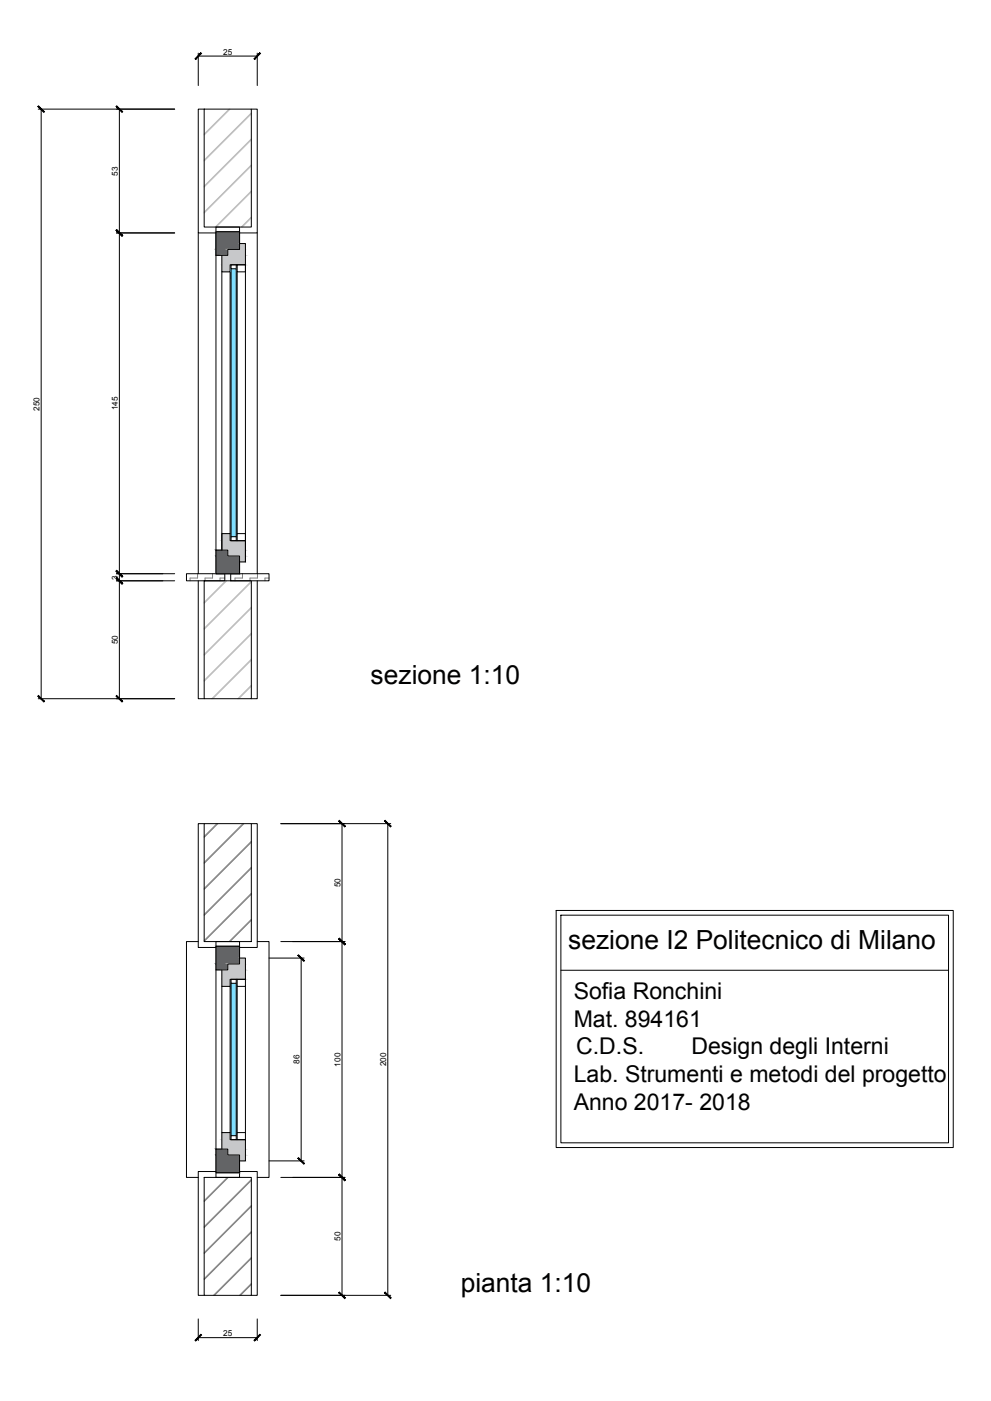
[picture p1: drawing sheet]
<svg xmlns="http://www.w3.org/2000/svg" width="420mm" height="594mm" viewBox="0 0 420 594" stroke-linecap="round" stroke-linejoin="round" font-family="sans-serif">
<!-- layer: 0.25 -->
<g fill="none" stroke="#bababa" stroke-width=".42">
<path d="M97.1 46.3l-10.5 10.5M97.5 46.3l-10.9 10.9M106.6 47.9l-20 20M106.6 58.9l-20 20M106.6 48.3l-20 20M106.6 59.3l-20 20M106.6 69.9l-20 20M106.6 70.3l-20 20M106.6 81l-15.3 15.3M106.6 92l-4.3 4.3M106.6 81.4l-14.9 14.9M106.6 92.4l-3.9 3.9"/>
<path d="M95.7 246.3l-9.1 9.1M96.1 246.3l-9.5 9.5M106.6 246.4l-20 20M106.6 257.5l-20 20M106.6 246.8l-20 20M106.6 257.9l-20 20M106.6 268.5l-20 20M106.6 279.5l-16.8 16.8M106.6 268.9l-20 20M106.6 279.9l-16.4 16.4M106.6 290.6l-5.8 5.7M106.6 291l-5.4 5.3"/>
</g>
<!-- layer: muri -->
<path d="M86.6 46.3h20v50h-20zM86.6 246.3h20v50h-20zM86.6 349.3h20v50h-20zM86.6 499.3h20v50h-20z" fill="none" stroke="#000" stroke-width=".42"/>
<!-- layer: 0.25 -->
<g fill="none" stroke="#808080" stroke-width=".42">
<path d="M83.8 243.3v1.8h-3.2v1.2M90.1 243.3v1.8h-3.2v1.2M95.3 245.1h-2v1.2M102.8 243.3v1.8h-3.2v1.2M109.2 243.3v1.8h-3.2v1.2M114.1 245.1h-1.8v1.2M92 349.3l-5.4 5.4M92.4 349.3l-5.8 5.8M103 349.3l-16.4 16.4M103.4 349.3l-16.8 16.8M106.6 356.7l-20 20M106.6 357.1l-20 20"/>
<path d="M106.6 367.8l-20 20M106.6 378.8l-20 20M106.6 368.2l-20 20M106.6 379.2l-20 20M106.6 389.8l-9.5 9.5M106.6 390.2l-9.1 9.1M96.4 499.3l-9.8 9.8M96.8 499.3l-10.2 10.2M106.6 500.1l-20 20M106.6 511.2l-20 20M106.6 500.5l-20 20M106.6 511.6l-20 20"/>
<path d="M106.6 522.2l-20 20M106.6 533.2l-16.1 16.1M106.6 522.6l-20 20M106.6 533.6l-15.7 15.7M106.6 544.3l-5 5M106.6 544.7l-4.6 4.6"/>
</g>
<!-- layer: lastre -->
<path d="M79.1 243.3h16.2v3h-16.2zM97.8 243.3h16.3v3h-16.3zM84.1 399.3h-5v100h5M109.1 399.3h5v100h-5" fill="none" stroke="#000" stroke-width=".42"/>
<!-- layer: controtelaio -->
<path d="M91.6 96.3h10v2h-10zM101.6 105.8v-7.5h-10v10M101.6 235.8v7.5h-10M91.6 399.3h10v2h-10zM91.6 497.3h10v2h-10z" fill="none" stroke="#000" stroke-width=".42"/>
<!-- layer: 0.25 -->
<g fill="#636466" stroke="#636466" stroke-width=".42">
<path d="M91.6 98.3l10 7.5v-7.5zM91.6 98.3l10 7.5h-10z"/>
<path d="M91.6 105.8l5 2.5v-2.5zM91.6 105.8l5 2.5h-5z"/>
<path d="M91.6 233.3l5 2.5v-2.5zM91.6 233.3l5 2.5h-5z"/>
<path d="M91.6 235.8l10 7.5v-7.5zM91.6 235.8l10 7.5h-10z"/>
<path d="M91.6 401.3l10 7.5v-7.5zM91.6 401.3l10 7.5h-10z"/>
<path d="M91.6 408.8l5 2.5v-2.5zM91.6 408.8l5 2.5h-5z"/>
<path d="M91.6 487.3l5 2.5v-2.5zM91.6 487.3l5 2.5h-5z"/>
<path d="M91.6 489.8l10 7.5v-7.5zM91.6 489.8l10 7.5h-10z"/>
</g>
<g fill="#c7c8ca" stroke="#c7c8ca" stroke-width=".42">
<path d="M101.6 103.3l2.5 2.5v-2.5zM101.6 103.3l2.5 2.5h-2.5z"/>
<path d="M96.6 105.8l7.5 2.5v-2.5zM96.6 105.8l7.5 2.5h-7.5z"/>
<path d="M94.1 108.3l10 4v-4zM94.1 108.3l10 4h-10z"/>
<path d="M94.1 112.3l3.5 3v-3zM94.1 112.3l3.5 3h-3.5z"/>
<path d="M94.1 226.3l3.5 3v-3zM94.1 226.3l3.5 3h-3.5z"/>
<path d="M94.1 229.3l10 4v-4zM94.1 229.3l10 4h-10z"/>
<path d="M96.6 233.3l7.5 2.5v-2.5zM96.6 233.3l7.5 2.5h-7.5z"/>
<path d="M101.6 235.8l2.5 2.5v-2.5zM101.6 235.8l2.5 2.5h-2.5z"/>
<path d="M101.6 406.3l2.5 2.5v-2.5zM101.6 406.3l2.5 2.5h-2.5z"/>
<path d="M96.6 408.8l7.5 2.5v-2.5zM96.6 408.8l7.5 2.5h-7.5z"/>
<path d="M94.1 411.3l10 4v-4zM94.1 411.3l10 4h-10z"/>
<path d="M94.1 415.3l3.5 3v-3zM94.1 415.3l3.5 3h-3.5z"/>
<path d="M94.1 480.3l3.5 3v-3zM94.1 480.3l3.5 3h-3.5z"/>
<path d="M94.1 483.3l10 4v-4zM94.1 483.3l10 4h-10z"/>
<path d="M96.6 487.3l7.5 2.5v-2.5zM96.6 487.3l7.5 2.5h-7.5z"/>
<path d="M101.6 489.8l2.5 2.5v-2.5zM101.6 489.8l2.5 2.5h-2.5z"/>
</g>
<!-- layer: telaio -->
<path d="M91.6 98.3h10v7.5h-5v2.5h-5zM91.6 233.3h5v2.5h5v7.5h-10zM91.6 401.3h10v7.5h-5v2.5h-5zM91.6 487.3h5v2.5h5v7.5h-10z" fill="none" stroke="#000" stroke-width=".42"/>
<!-- layer: lineeproiettate -->
<path d="M84.1 98.8v144.5M109.1 98.8v144.5M91.6 108.3v125M91.6 411.3v76" fill="none" stroke="#000" stroke-width=".42"/>
<!-- layer: 0.13 -->
<path d="M94.1 115.3v118M104.1 112.3v126M86.6 349.3h-2.5v52.5h7.5M106.6 349.3h2.5v52.5h-7.5M94.1 418.3v62M104.1 418.3v62M91.6 496.8h-7.5v52.5h2.5M101.6 496.8h7.5v52.5h-2.5" fill="none" stroke="#000" stroke-width=".42"/>
<!-- layer: 0.35 -->
<path d="M100.6 112.3h3.5v3h-3.5zM101.6 103.3h2.5v9h-6.5v3h-3.5v-7M94.1 233.3v-7h3.5v3h6.5v9h-2.5M100.6 226.3h3.5v3h-3.5zM100.6 415.3h3.5v3h-3.5zM101.6 406.3h2.5v9h-6.5v3h-3.5v-7M94.1 487.3v-7h3.5v3h6.5v9h-2.5M100.6 480.3h3.5v3h-3.5z" fill="none" stroke="#000" stroke-width=".42"/>
<!-- layer: 0.25 -->
<g fill="none" stroke="#000" stroke-width=".42">
<path d="M84.1 22.5v13.8M84.1 23.8h25M109.1 22.5v13.8M16.2 46.3h57.9M17.5 46.3v250M50.6 46.3v250M86.6 46.3h-2.5v52.5h7.5M106.6 46.3h2.5v52.5h-7.5M49.4 98.8h24.7M97.6 115.3v111M98 114v113.6M100.2 112.3h-2.2v1.7h2.2"/>
<path d="M100.2 114v113.6M100.6 112.3h-.4v1.7M100.6 115.3v111M100.2 229.3h-2.2v-1.7h2.2v1.7h.4M49.4 243.3h24.7M49.4 246.3h24.7M84.1 246.3v50h2.5M109.1 246.3v50h-2.5M16.2 296.3h57.9M119.1 349.3h46.6M145 349.3v200M164.4 349.3v200"/>
<path d="M119.1 399.3h27.2M235.8 386.1h168.3v100.5h-168.3zM237.8 388.1h164.3v96.5h-164.3zM97.6 418.3v62M98 417v64.6M100.2 415.3h-2.2v1.7h2.2v-1.7h.4M100.2 417v64.6M100.6 418.3v62M114.1 406.3h14.8M127.7 406.3v86M237.8 411.4h164.3M100.2 483.3h-2.2v-1.7h2.2v1.7h.4"/>
<path d="M114.1 492.3h14.8M119.1 499.3h27.2M84.1 559.3v9.2M109.1 559.3v9.2M119.1 549.3h46.6M84.1 567.2h25"/>
</g>
<g fill="#7fdfff" stroke="#7fdfff" stroke-width=".42">
<path d="M98 114l2.2 113.6v-113.6zM98 114l2.2 113.6h-2.2z"/>
<path d="M98 417l2.2 64.6v-64.6zM98 417l2.2 64.6h-2.2z"/>
</g>
<!-- layer: 0 -->
<g fill="#000" stroke="#000" stroke-width=".42">
<path d="M85.2 22.4l-2.3 2.8 2.5-2.5zM85.2 22.4l-2.3 2.8-.2-.3z"/>
<path d="M107.7 24.9l.2 .3 2.3-2.8zM110.2 22.4l.2 .3-2.5 2.5z"/>
<path d="M16.1 45.1l2.5 2.6 .2-.3zM16.1 45.1l.2-.2 2.5 2.5z"/>
<path d="M49.2 45.1l2.5 2.6 .3-.3zM49.2 45.1l.3-.2 2.5 2.5z"/>
<path d="M49.5 97.4l-.3 .3 2.8 2.2zM49.2 97.7l2.8 2.2-.3 .3z"/>
<path d="M49.2 97.7l2.5 2.5 .3-.3zM49.5 97.4l2.5 2.5-2.8-2.2z"/>
<path d="M49.2 242.2l2.8 2.2-2.5-2.5zM49.2 242.2l2.8 2.2-.3 .3z"/>
<path d="M49.2 245.2l2.8 2.2-2.5-2.5zM49.2 245.2l2.8 2.2-.3 .3z"/>
<path d="M49.2 242.2l2.5 2.5 .3-.3zM49.2 242.2l.3-.3 2.5 2.5z"/>
<path d="M49.2 245.2l2.5 2.5 .3-.3zM49.2 245.2l.3-.3 2.5 2.5z"/>
<path d="M16.1 295.2l2.7 2.2-2.5-2.5zM16.1 295.2l2.7 2.2-.2 .3z"/>
<path d="M49.2 295.2l2.8 2.2-2.5-2.5zM49.2 295.2l2.8 2.2-.3 .3z"/>
<path d="M143.6 348.1l2.5 2.5 .3-.2zM143.6 348.1l.3-.2 2.5 2.5z"/>
<path d="M163 348.1l2.5 2.5 .3-.2zM163 348.1l.3-.2 2.5 2.5z"/>
<path d="M143.9 397.9l-.3 .2 2.8 2.3zM143.6 398.1l2.8 2.3-.3 .2z"/>
<path d="M126.3 405.2l2.5 2.4 .3-.2zM126.3 405.2l.3-.3 2.5 2.5z"/>
<path d="M143.6 398.1l2.5 2.5 .3-.2zM143.6 398.1l.3-.2 2.5 2.5z"/>
<path d="M126.6 490.9l-.3 .3 2.8 2.2zM126.3 491.2l2.8 2.2-.3 .2z"/>
<path d="M143.9 497.9l-.3 .2 2.8 2.3zM143.6 498.1l2.8 2.3-.3 .3z"/>
<path d="M143.6 498.1l2.5 2.6 .3-.3zM143.6 498.1l.3-.2 2.5 2.5z"/>
<path d="M143.6 548.2l2.8 2.2-2.5-2.5zM143.6 548.2l2.8 2.2-.3 .3z"/>
<path d="M163 548.2l2.8 2.2-2.5-2.5zM163 548.2l2.8 2.2-.3 .3z"/>
<path d="M85.2 565.8l-2.3 2.8 2.5-2.5zM85.2 565.8l-2.3 2.8-.2-.3z"/>
<path d="M107.7 568.3l.2 .3 2.3-2.8zM110.2 565.8l.2 .3-2.5 2.5z"/>
</g>
<g font-size="11.2">
<text x="157.1" y="290.1">sezione 1:10</text>
<text x="240.9" y="402.4">sezione I2 Politecnico di Milano</text>
<text x="195.3" y="547.7">pianta 1:10</text>
</g>
<g font-size="9.8">
<text x="243.2" y="423.7">Sofia Ronchini</text>
<text x="243.2" y="435.3">Mat. 894161</text>
<text x="244.3" y="447.1">C.D.S.</text>
<text x="293.1" y="447.1">Design degli Interni</text>
<text x="243.2" y="458.8">Lab. Strumenti e metodi del progetto</text>
<text x="243.2" y="470.5">Anno 2017- 2018</text>
</g>
<g font-size="3.5">
<text x="94.7" y="23.1">25</text>
<text x="49.9" y="74.5" transform="rotate(-90 49.9 74.5)">53</text>
<text x="16.8" y="174.1" transform="rotate(-90 16.8 174.1)">250</text>
<text x="49.9" y="174.1" transform="rotate(-90 49.9 174.1)">145</text>
<text x="49.9" y="245.8" transform="rotate(-90 49.9 245.8)">3</text>
<text x="49.9" y="273.2" transform="rotate(-90 49.9 273.2)">50</text>
<text x="144.3" y="376.2" transform="rotate(-90 144.3 376.2)">50</text>
<text x="127" y="451.2" transform="rotate(-90 127 451.2)">86</text>
<text x="144.3" y="452.3" transform="rotate(-90 144.3 452.3)">100</text>
<text x="163.7" y="452.1" transform="rotate(-90 163.7 452.1)">200</text>
<text x="144.3" y="526.2" transform="rotate(-90 144.3 526.2)">50</text>
<text x="94.7" y="566.6">25</text>
</g>
</svg>
